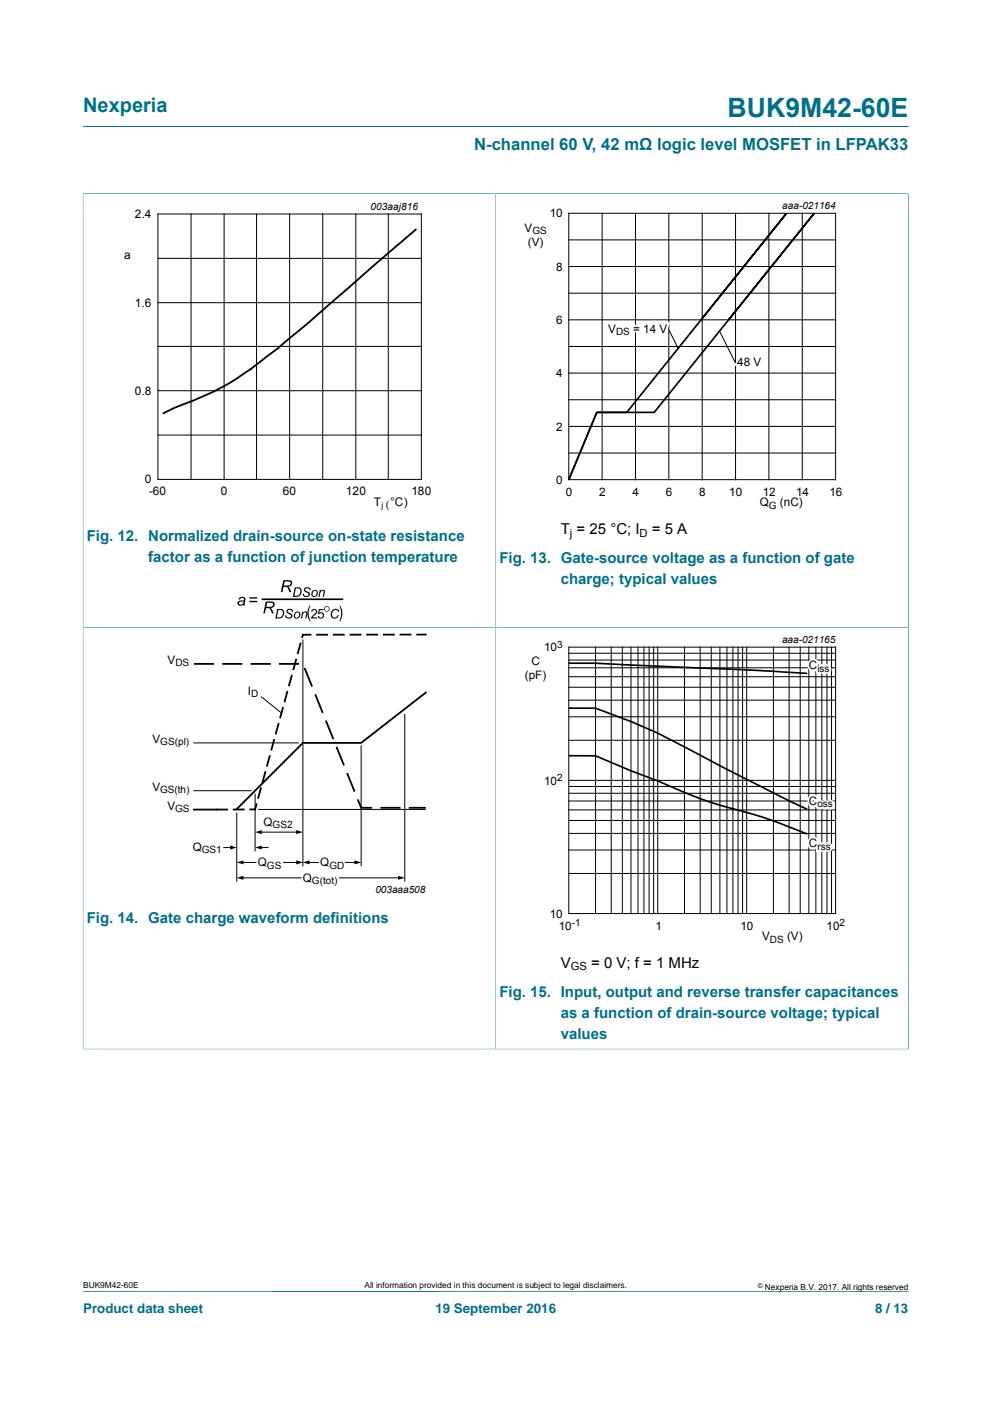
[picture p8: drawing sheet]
<svg xmlns="http://www.w3.org/2000/svg" width="210mm" height="297mm" viewBox="0 0 210 297" stroke-linecap="round" stroke-linejoin="round" font-family="sans-serif">
<path d="M17.6 26.8h174.7M17.5 41h174.9M17.6 40.9v181.2M104.9 41v181.1M192.3 40.9v181.2M17.6 132.9h174.7M17.5 222.1h174.9M17.6 273.3h174.7" fill="none" stroke="#007088" stroke-width=".21"/>
<g fill="none" stroke="#000" stroke-width=".21">
<path d="M33.4 54.7h55.8M33.4 45.3h55.8v56.2h-55.8zM40.4 45.3v56.2M47.4 45.3v56.2M54.3 45.3v56.2M61.3 45.3v56.2M68.3 45.3v56.2M75.3 45.3v56.2M82.2 45.3v56.2M120.4 45.1h56.5v56.4h-56.5zM120.4 56.4h56.5M120.4 50.8h56.5"/>
<path d="M127.5 45.1v56.4M134.5 45.1v56.4M141.6 45.1v56.4M148.6 45.1v56.4M155.7 45.1v56.4M162.8 45.1v56.4M169.8 45.1v56.4M33.4 73.3h55.8M33.4 64.1h55.8M120.4 73.3h56.5M120.4 79h56.5M120.4 67.7h56.5"/>
<path d="M120.4 62.1h56.5M141.6 69.8l2 3.9M152.3 70.1l3.4 6.8M33.4 92.1h55.8M33.4 82.7h55.8M120.4 95.9h56.5M120.4 90.3h56.5M120.4 84.6h56.5M64.1 135.5v47.8M120.4 137h56.5v56.4h-56.5zM120.4 139.7h56.5M120.4 138.3h56.5"/>
<path d="M126.1 137v56.4M129.4 137v56.4M131.7 137v56.4M133.6 137v56.4M135.1 137v56.4M136.3 137v56.4M137.4 137v56.4M138.4 137v56.4M139.2 137v56.4M144.9 137v56.4M148.2 137v56.4M150.6 137v56.4"/>
<path d="M152.4 137v56.4M153.9 137v56.4M155.1 137v56.4M156.2 137v56.4M157.2 137v56.4M158.1 137v56.4M163.7 137v56.4M167 137v56.4M169.4 137v56.4M171.2 137v56.4M172.7 137v56.4M174 137v56.4"/>
<path d="M175.1 137v56.4M176 137v56.4M41.1 157.3h22M55.4 147.5l4.2 3.4M76.5 157.9v25.4M85.7 151.2v35.3M120.4 156.7h56.5M120.4 151.7h56.5M120.4 148.2h56.5M120.4 145.5h56.5M120.4 143.3h56.5M120.4 141.4h56.5"/>
<path d="M41.1 167.4h12.1M47.4 179.4h1.6M50.1 172.1v14.4M54 168.1v12M54.7 171.3h35.4M55.1 179.4h1.6M55.1 176.2h7.9M120.4 179.9h56.5M120.4 176.4h56.5M120.4 173.7h56.5M120.4 171.5h56.5M120.4 169.6h56.5"/>
<path d="M120.4 167.9h56.5M120.4 166.5h56.5M120.4 165.2h56.5M51.3 182.6h2.9M51.3 185.8h12.5M60 182.6h3M65.3 182.6h2.1M71.9 185.8h12.7M73.1 182.6h2.2M120.4 184.9h56.5"/>
</g>
<g fill="none" stroke="#000" stroke-width=".38">
<path d="M88 48.6l-18.5 16a198.5 198.5 0 0 1-19.3 15.5 61 61 0 0 1-13.5 6.3l-2.1 1.1M62.7 139.6l-.6 2.1M63.6 136.2l-.5 2.1M65.7 134.4h-1.6l-.1 .5M69.3 134.4h-2.2M70.7 134.4h2.1M76.3 134.3l-2.1 .1M79.9 134.3h-2.2M83.4 134.3h-2.1M86.9 134.3h-2.1M90.1 134.3h-1.8M41.1 140.5h4.2"/>
<path d="M47.1 140.5h4.2M53.1 140.5h4.2M58 156.6l-.5 2.1M59 153.2l-.6 2.1M59.1 140.5h4.2M59.9 149.8l-.6 2.1M60.8 146.4l-.5 2.1M61.7 143l-.5 2.1M64.5 141.4l1.6 3.9M66.7 147l1.6 3.9M69 152.5l1.6 4M71.2 158.1l1.6 3.9"/>
<path d="M90.1 146.6l-13.6 10.7h-12.4l-14 14M41.1 171.4h4.7M48.1 171.4h-2.2M51.6 171.4h-2.1M54.3 170.3l-.3 1-1 .1M55.2 166.9l-.5 2M56.2 163.5l-.6 2M57.1 160.1l-.6 2M73.5 163.7l1.6 3.9M75.7 169.2l.8 1.8h2.3M80.5 171h4.3M86.5 171h3.6"/>
</g>
<path d="M20.4 42.4h81.7v66.4h-81.7z" fill="none" stroke="#fff" stroke-width=".21"/>
<g fill="#000">
<path d="M60.7 129.1a.76 .76 0 0 1 .8-.3 .76 .76 0 0 1 .6 .7l-.3-.1a.47 .47 0 0 0-.5-.3 .47 .47 0 0 0-.4 .4l.2 .1a.84 .84 0 0 1 .8 1 .83 .83 0 0 1-.9 .3 .83 .83 0 0 1-.6-.6h.2a.48 .48 0 0 0 .5 .4 .48 .48 0 0 0 .5-.5 1 1 0 0 1-.9-1zM64 129.5h.2v.2a.47 .47 0 0 1 .6-.3 .47 .47 0 0 1 .2 .6l-.1 .9h-.3l.2-1.2a.52 .52 0 0 0-.7 .5l-.2 .7h-.2zM64.4 124.6a.76 .76 0 0 1 .8-.3 .76 .76 0 0 1 .6 .6l-.3-.1a.47 .47 0 0 0-.5-.3 .47 .47 0 0 0-.4 .4l.2 .2a.84 .84 0 0 1 .8 .9 .83 .83 0 0 1-.9 .4 .83 .83 0 0 1-.6-.7h.2a.48 .48 0 0 0 .5 .5 .48 .48 0 0 0 .5-.6 1 1 0 0 1-.9-1zM65.6 128.2h.1l-.2 .5a3.6 3.6 0 0 0 .2 2.8h-.1a3.1 3.1 0 0 1 0-3.3zM67.7 124.9h.2v.2a.47 .47 0 0 1 .6-.3 .47 .47 0 0 1 .2 .7l-.1 .9h-.3l.2-1.3a.52 .52 0 0 0-.7 .6l-.2 .7h-.2zM70.3 129.2a.82 .82 0 0 1 .9-.3 .82 .82 0 0 1 .6 .6h-.2a.7 .7 0 0 0-.9-.3 .7 .7 0 0 0-.4 .9 .59 .59 0 0 0 .5 .6 .59 .59 0 0 0 .7-.5l.2 .1a.91 .91 0 0 1-1.3 .6 .91 .91 0 0 1-.2-1.5zM71.8 128.2h.2a3.1 3.1 0 0 1 0 3.3h-.2a3.6 3.6 0 0 0 0-3.3zM48.7 179l1.4 .4-1.4 .4zM54 179.4l1.4-.4v.8zM54 176.2l1.4-.5v.9zM62.7 175.7l1.4 .5-1.4 .4zM50.1 185.8l1.4-.4v.8z"/>
<path d="M50.1 182.6l1.4-.5v.9zM62.7 182.1l1.4 .5-1.4 .4zM64.1 182.6l1.4-.5v.9zM75 182.1l1.5 .5-1.5 .4zM84.3 185.4l1.4 .4-1.4 .4z"/>
<path d="M50.7 126.5a.71 .71 0 0 1 .8-.1 .71 .71 0 0 1 .4 .7l-.1 1.1h-.3v-.2a.64 .64 0 0 1-.9 .2 .64 .64 0 0 1-.3-.8 .64 .64 0 0 1 .9-.3h.4l.1-.2a.46 .46 0 0 0-.5-.3 .46 .46 0 0 0-.4 .3h-.3zM50.7 127.5l-.1 .1a.44 .44 0 0 0 .4 .4 .44 .44 0 0 0 .5-.3l.1-.4z"/>
<path d="M52.8 126.4h1.7v.3h-1.7zM52.8 127.2h1.7v.3h-1.7z"/>
<path d="M56.3 127.3h1a.71 .71 0 0 1 .9 .7 .71 .71 0 0 1-.9 .7l.7 1.2h-.4l-.2-.5a.78 .78 0 0 0-1.1-.7l-.2 1.2h-.4zM56.6 127.6l-.2 .9h.4a.64 .64 0 0 0 .8-.1 .64 .64 0 0 0 .2-.7z"/>
<path d="M58.7 128.9h.6a1.01 1.01 0 0 1 .9 1 1.01 1.01 0 0 1-.9 1h-1zM58.9 129.1l-.3 1.6a.93 .93 0 0 0 1.1-.4 .93 .93 0 0 0-.1-1.1z"/>
<path d="M60 122.8h1a.71 .71 0 0 1 .9 .7 .71 .71 0 0 1-.9 .7l.7 1.1h-.4l-.2-.4a.78 .78 0 0 0-1.1-.7l-.2 1.1h-.3zM60.3 123.1l-.2 .8h.4a.64 .64 0 0 0 .8 0 .64 .64 0 0 0 .2-.7z"/>
<path d="M62.4 124.3h.6a1.01 1.01 0 0 1 .9 1 1.01 1.01 0 0 1-.9 1l-1 .1zM62.6 124.6l-.3 1.5a.93 .93 0 0 0 1.1-.3 .93 .93 0 0 0-.1-1.2z"/>
<path d="M62.5 129.7a.73 .73 0 0 1 1.1 .3 .73 .73 0 0 1-.8 1l-.2-.1a.76 .76 0 0 1-.1-1.2zM62.7 129.8a.49 .49 0 0 0-.3 .6 .49 .49 0 0 0 .7 .3l.1-.2a.46 .46 0 0 0 .1-.6 .46 .46 0 0 0-.6-.1z"/>
<path d="M66.2 125.1a.73 .73 0 0 1 1.1 .4 .73 .73 0 0 1-.8 .9l-.2-.1a.76 .76 0 0 1-.1-1.2zM66.4 125.2a.49 .49 0 0 0-.3 .7 .49 .49 0 0 0 .7 .2l.1-.1a.46 .46 0 0 0 .1-.7 .46 .46 0 0 0-.6-.1z"/>
<path d="M66.1 129a.65 .65 0 0 1 1 .1 .65 .65 0 0 1-.3 1l-.6 .6h1v.2h-1.4l.4-.6a.98 .98 0 0 0 .6-1.1h-.5l-.2 .3h-.2zM67.5 128.9h1v.3h-.8l-.1 .5a.67 .67 0 0 1 .9 .3 .67 .67 0 0 1-.4 .9 .67 .67 0 0 1-.8-.5h.2l.2 .3a.46 .46 0 0 0 .6-.2 .46 .46 0 0 0-.1-.6 .46 .46 0 0 0-.6 .1h-.3z"/>
<path d="M68.6 128.9a.6 .6 0 0 1 1.2 0 .6 .6 0 0 1-1.2 0zM68.7 128.9a.45 .45 0 0 0 .9 0 .45 .45 0 0 0-.9 0z"/>
</g>
<path d="M148.4 67.7l18.1-22.6-33.8 42.2h-6.4l-5.9 14.2 5.9-14.2h12.2l33.9-42.2-18.2 22.6M55.6 126.9h16.9M120.4 140.4h5.7l32 1.4 12.8 .7M120.4 149.9h5.7a123.8 123.8 0 0 1 22.1 10l18.8 9.6 3.9 1.8M120.4 160h5.7l7.5 3.2 5.6 2.1a104 104 0 0 0 20.4 7.1l4.1 1.4 7.2 2.8" fill="none" stroke="#000" stroke-width=".35"/>
<text font-size="5.6" fill="#007088" x="154" y="24.8">BUK9M42-60E</text>
<text font-size="4.2" fill="#007088" x="17.6" y="23.6">Nexperia</text>
<text font-size="3.5" fill="#007088" x="100.4" y="31.7">N-channel 60 V, 42 mΩ logic level MOSFET in LFPAK33</text>
<g font-size="3.2">
<text x="118.7" y="113">T = 25 °C; I</text>
<text x="138" y="113">= 5 A</text>
<text x="118.7" y="204.8">V</text>
<text x="125.2" y="204.8">= 0 V; f = 1 MHz</text>
</g>
<g font-size="3.2" fill="#007088">
<text x="18.4" y="114.5">Fig. 12. Normalized drain-source on-state resistance</text>
<text x="31.4" y="118.9">factor as a function of junction temperature</text>
<text x="105.7" y="119.2">Fig. 13. Gate-source voltage as a function of gate</text>
<text x="118.7" y="123.6">charge; typical values</text>
<text x="18.4" y="195.3">Fig. 14. Gate charge waveform definitions</text>
<text x="105.7" y="211.1">Fig. 15. Input, output and reverse transfer capacitances</text>
<text x="118.7" y="215.5">as a function of drain-source voltage; typical</text>
<text x="118.7" y="219.9">values</text>
</g>
<g font-size="2.8" fill="#007088">
<text x="17.6" y="277.9">Product data sheet</text>
<text x="92.2" y="277.9">19 September 2016</text>
<text x="185.2" y="277.9">8 / 13</text>
</g>
<g font-size="2.5">
<text x="28.6" y="46.2">2.4</text>
<text x="116.4" y="46">10</text>
<text x="111" y="49">V</text>
<text x="111.7" y="52">(V)</text>
<text x="26.3" y="54.7">a</text>
<text x="117.7" y="57.3">8</text>
<text x="28.6" y="64.9">1.6</text>
<text x="117.7" y="68.6">6</text>
<text x="128.8" y="70.4">V</text>
<text x="134" y="70.4">= 14 V</text>
<text x="156.1" y="77.5">48 V</text>
<text x="28.6" y="83.6">0.8</text>
<text x="117.7" y="79.9">4</text>
<text x="117.8" y="91.1">2</text>
<text x="30.7" y="102.3">0</text>
<text x="31.6" y="104.9">-60</text>
<text x="46.7" y="104.9">0</text>
<text x="59.9" y="104.9">60</text>
<text x="73.2" y="104.9">120</text>
<text x="79.1" y="107.1">T</text>
<text x="82.6" y="107.1">°C)</text>
<text x="87.1" y="104.9">180</text>
<text x="117.7" y="102.4">0</text>
<text x="119.8" y="104.9">0</text>
<text x="126.8" y="104.9">2</text>
<text x="133.9" y="104.9">4</text>
<text x="141" y="104.9">6</text>
<text x="148" y="104.9">8</text>
<text x="154.4" y="104.9">10</text>
<text x="160.9" y="107.2">Q</text>
<text x="161.5" y="104.9">12</text>
<text x="165.1" y="107.2">(nC)</text>
<text x="168.5" y="104.9">14</text>
<text x="175.6" y="104.9">16</text>
<text x="115.2" y="137.9">10</text>
<text x="35.5" y="140.6">V</text>
<text x="111.1" y="143.8">(pF)</text>
<text x="112.5" y="140.9">C</text>
<text x="171.2" y="141.7">C</text>
<text x="52.4" y="147.1">I</text>
<text x="32.3" y="157.2">V</text>
<text x="32.3" y="167.4">V</text>
<text x="115.2" y="166.1">10</text>
<text x="35.5" y="171.4">V</text>
<text x="171.2" y="170.4">C</text>
<text x="55.8" y="174.9">Q</text>
<text x="171.2" y="179.4">C</text>
<text x="40.8" y="180.1">Q</text>
<text x="54.6" y="183.4">Q</text>
<text x="67.8" y="183.4">Q</text>
<text x="64.1" y="186.6">Q</text>
<text x="116.4" y="194.3">10</text>
<text x="118.3" y="196.8">10</text>
<text x="138.8" y="196.8">1</text>
<text x="156.7" y="196.8">10</text>
<text x="175" y="196.8">10</text>
<text x="161.3" y="199">V</text>
<text x="166.6" y="199">(V)</text>
</g>
<g font-size="2.4">
<text x="120.7" y="113.6">j</text>
<text x="135.4" y="113.6">D</text>
<text x="120.8" y="205.4">GS</text>
</g>
<g font-size="2.1">
<text x="78.4" y="44.4">003aaj816</text>
<text x="165.6" y="44.3">aaa-021164</text>
<text x="112.7" y="49.5">GS</text>
<text x="130.4" y="70.9">DS</text>
<text x="81.7" y="107.6">(</text>
<text x="162.8" y="107.7">G</text>
<text x="117.9" y="137.1">3</text>
<text x="165.6" y="136.2">aaa-021165</text>
<text x="37.1" y="141.1">DS</text>
<text x="173" y="142.2">iss</text>
<text x="53.1" y="147.6">D</text>
<text x="33.9" y="157.7">GS(pl)</text>
<text x="33.9" y="167.9">GS(th)</text>
<text x="117.9" y="165.3">2</text>
<text x="37.1" y="171.9">GS</text>
<text x="173" y="170.9">oss</text>
<text x="57.7" y="175.3">GS2</text>
<text x="173" y="179.9">rss</text>
<text x="42.7" y="180.6">GS1</text>
<text x="56.5" y="183.9">GS</text>
<text x="69.7" y="183.9">GD</text>
<text x="66" y="187.1">G(tot)</text>
<text x="79.5" y="189.1">003aaa508</text>
<text x="121" y="196">-1</text>
<text x="177.7" y="196">2</text>
<text x="163" y="199.5">DS</text>
</g>
<g font-size="1.8">
<text x="17.6" y="272.7">BUK9M42-60E</text>
<text x="77.2" y="272.7">All information provided in this document is subject to legal disclaimers.</text>
<text x="161.9" y="273">Nexperia B.V. 2017. All rights reserved</text>
</g>
<text font-size="1.7" x="80.7" y="107.5">j</text>
<text font-size="1.4" x="160.4" y="272.6">©</text>
</svg>
